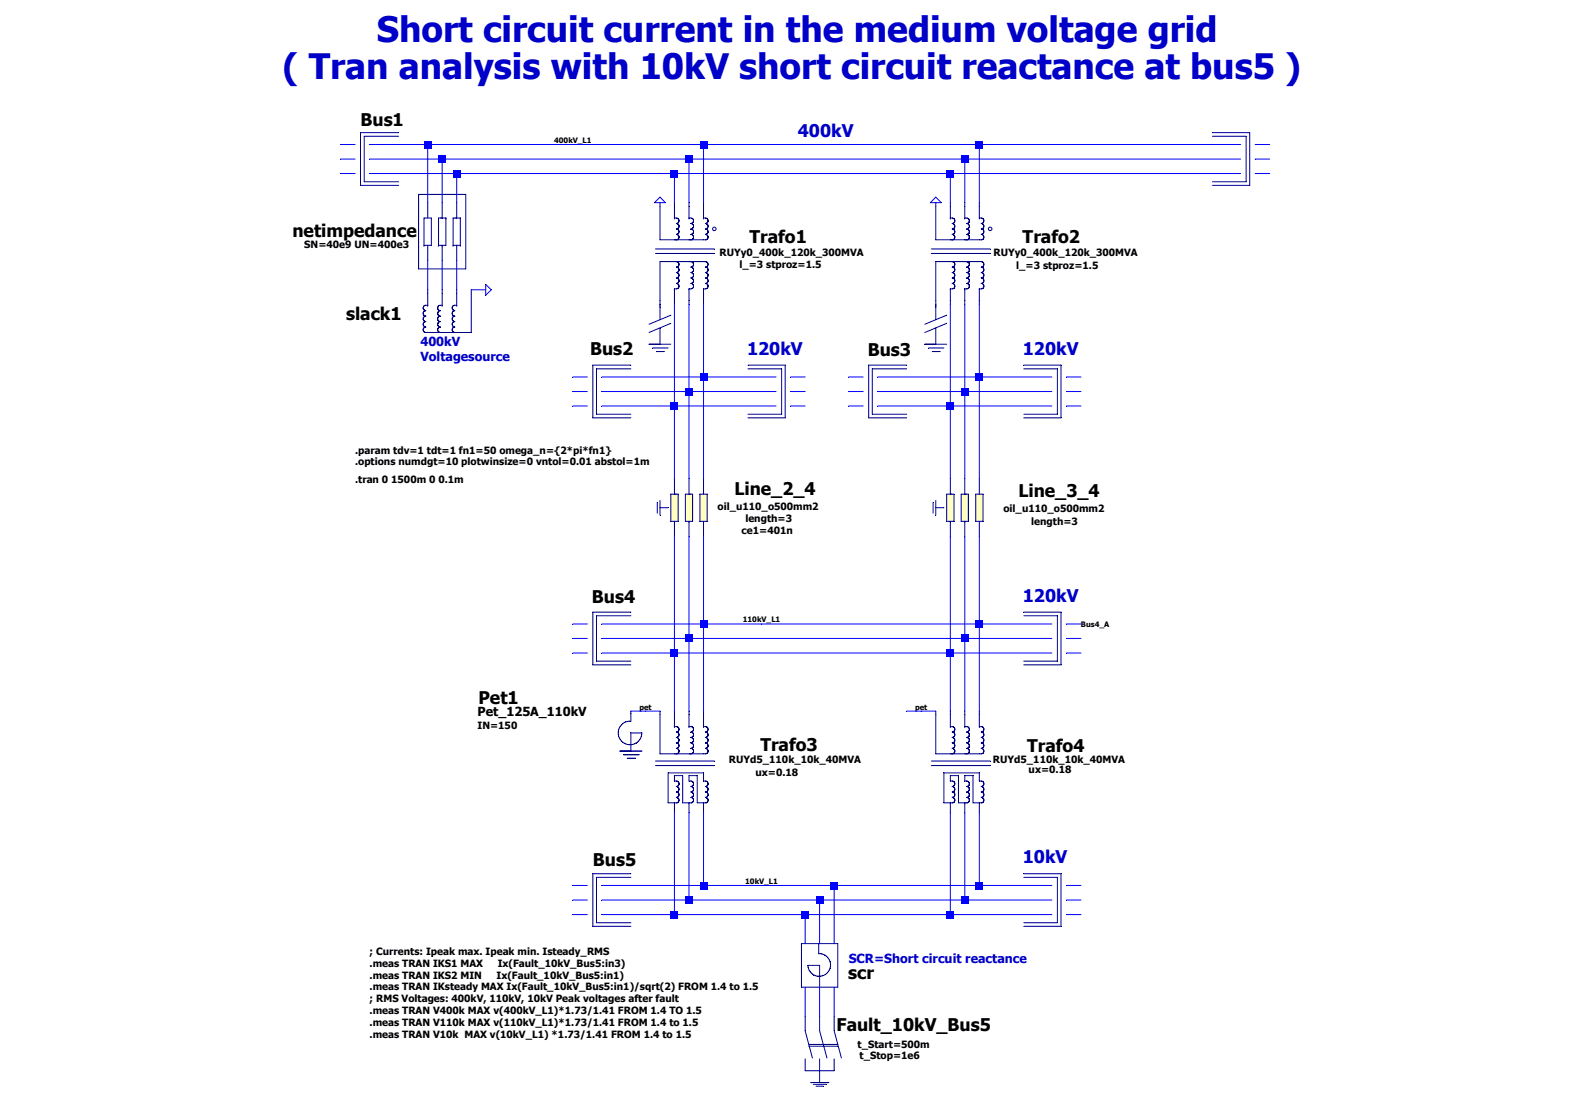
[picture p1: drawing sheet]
Version 4
SHEET 1 1684 820
WIRE -128 -224 -144 -224
WIRE -48 -224 -112 -224
WIRE 112 -224 -48 -224
WIRE 256 -224 112 -224
WIRE 560 -224 256 -224
WIRE 848 -224 560 -224
WIRE 880 -224 864 -224
WIRE -128 -208 -144 -208
WIRE -32 -208 -112 -208
WIRE 240 -208 -32 -208
WIRE 544 -208 240 -208
WIRE 848 -208 544 -208
WIRE 880 -208 864 -208
WIRE -128 -192 -144 -192
WIRE -16 -192 -112 -192
WIRE 224 -192 -16 -192
WIRE 528 -192 224 -192
WIRE 848 -192 528 -192
WIRE 880 -192 864 -192
WIRE -48 -160 -48 -224
WIRE -32 -160 -32 -208
WIRE -16 -160 -16 -192
WIRE 224 -160 224 -192
WIRE 240 -160 240 -208
WIRE 256 -160 256 -224
WIRE 528 -160 528 -192
WIRE 544 -160 544 -208
WIRE 560 -160 560 -224
WIRE -48 -64 -48 -96
WIRE -32 -64 -32 -96
WIRE -16 -64 -16 -96
WIRE 16 -64 0 -64
WIRE 128 32 112 32
WIRE 256 32 256 -48
WIRE 256 32 144 32
WIRE 336 32 256 32
WIRE 368 32 352 32
WIRE 432 32 416 32
WIRE 560 32 560 -48
WIRE 560 32 448 32
WIRE 640 32 560 32
WIRE 672 32 656 32
WIRE 128 48 112 48
WIRE 240 48 240 -48
WIRE 240 48 144 48
WIRE 336 48 240 48
WIRE 368 48 352 48
WIRE 432 48 416 48
WIRE 544 48 544 -48
WIRE 544 48 448 48
WIRE 640 48 544 48
WIRE 672 48 656 48
WIRE 128 64 112 64
WIRE 224 64 224 -48
WIRE 224 64 144 64
WIRE 336 64 224 64
WIRE 368 64 352 64
WIRE 432 64 416 64
WIRE 528 64 528 -48
WIRE 528 64 448 64
WIRE 640 64 528 64
WIRE 672 64 656 64
WIRE 224 144 224 64
WIRE 240 144 240 48
WIRE 256 144 256 32
WIRE 528 144 528 64
WIRE 544 144 544 48
WIRE 560 144 560 32
WIRE 128 304 112 304
WIRE 256 304 256 208
WIRE 256 304 144 304
WIRE 320 304 256 304
WIRE 560 304 560 208
WIRE 560 304 320 304
WIRE 640 304 560 304
WIRE 672 304 656 304
WIRE 128 320 112 320
WIRE 240 320 240 208
WIRE 240 320 144 320
WIRE 544 320 544 208
WIRE 544 320 240 320
WIRE 640 320 544 320
WIRE 672 320 656 320
WIRE 128 336 112 336
WIRE 224 336 224 208
WIRE 224 336 144 336
WIRE 528 336 528 208
WIRE 528 336 224 336
WIRE 640 336 528 336
WIRE 672 336 656 336
WIRE 192 400 176 400
WIRE 208 400 192 400
WIRE 224 400 224 336
WIRE 240 400 240 320
WIRE 256 400 256 304
WIRE 496 400 480 400
WIRE 512 400 496 400
WIRE 528 400 528 336
WIRE 544 400 544 320
WIRE 560 400 560 304
WIRE 128 592 112 592
WIRE 256 592 256 512
WIRE 256 592 144 592
WIRE 320 592 256 592
WIRE 400 592 320 592
WIRE 560 592 560 512
WIRE 560 592 400 592
WIRE 640 592 560 592
WIRE 672 592 656 592
WIRE 128 608 112 608
WIRE 240 608 240 512
WIRE 240 608 144 608
WIRE 384 608 240 608
WIRE 544 608 544 512
WIRE 544 608 384 608
WIRE 640 608 544 608
WIRE 672 608 656 608
WIRE 128 624 112 624
WIRE 224 624 224 512
WIRE 224 624 144 624
WIRE 368 624 224 624
WIRE 528 624 528 512
WIRE 528 624 368 624
WIRE 640 624 528 624
WIRE 672 624 656 624
WIRE 368 656 368 624
WIRE 384 656 384 608
WIRE 400 656 400 592
WIRE 368 736 368 704
WIRE 384 736 384 704
WIRE 400 736 400 704
FLAG 512 -160 0
FLAG 16 -64 0
FLAG 208 -160 0
FLAG 192 400 pet
FLAG 496 400 pet
FLAG 112 -224 400kV_L1
FLAG 320 304 110kV_L1
FLAG 320 592 10kV_L1
FLAG 672 304 Bus4_A
SYMBOL v_3phase -48 -32 R270
WINDOW 0 7 -90 VRight 5
SYMATTR Value U1Nenn=400k FREQU=50 Texp=50m TD=0
SYMATTR InstName slack1
SYMBOL bus_v -96 -224 R0
WINDOW 0 -26 -28 Left 5
SYMATTR InstName Bus1
SYMBOL impedance -48 -128 M90
WINDOW 123 13 -136 VRight 3
WINDOW 0 -2 -149 VRight 5
SYMATTR Value2 SN=40e9 UN=400e3
SYMATTR InstName netimpedance
SYMATTR SpiceModel Impedance_sk
SYMATTR SpiceLine ""
SYMATTR SpiceLine2 ""
SYMBOL trafo_Yy 544 -80 R90
WINDOW 38 -26 -192 VRight 3
WINDOW 3 -11 -148 VRight 3
WINDOW 0 -43 -127 VRight 5
SYMATTR SpiceModel RUYy0_400k_120k_300MVA
SYMATTR Value l_=3 stproz=1.5
SYMATTR InstName Trafo2
SYMATTR Value2 m=1
SYMATTR SpiceLine ""
SYMATTR SpiceLine2 ""
SYMBOL bus_v 464 32 R0
WINDOW 0 -27 -31 Left 5
SYMATTR InstName Bus3
SYMBOL trafo_Yy 240 -80 R90
WINDOW 38 -26 -194 VRight 3
WINDOW 3 -12 -147 VRight 3
WINDOW 0 -43 -130 VRight 5
SYMATTR SpiceModel RUYy0_400k_120k_300MVA
SYMATTR Value l_=3 stproz=1.5
SYMATTR InstName Trafo1
SYMATTR Value2 m=1
SYMATTR SpiceLine ""
SYMATTR SpiceLine2 ""
SYMBOL bus_v 160 32 R0
WINDOW 0 -29 -32 Left 5
SYMATTR InstName Bus2
SYMBOL line 256 176 R90
WINDOW 38 -2 -128 VRight 3
WINDOW 3 11 -98 VRight 3
WINDOW 123 24 -99 VRight 3
WINDOW 0 -22 -124 VRight 5
SYMATTR SpiceModel oil_u110_o500mm2
SYMATTR Value length=3
SYMATTR Value2 ce1=401n
SYMATTR InstName Line_2_4
SYMATTR SpiceLine ""
SYMATTR SpiceLine2 ""
SYMBOL line 560 176 R90
WINDOW 38 0 -139 VRight 3
WINDOW 3 14 -109 VRight 3
WINDOW 0 -19 -133 VRight 5
SYMATTR SpiceModel oil_u110_o500mm2
SYMATTR Value length=3
SYMATTR InstName Line_3_4
SYMATTR Value2 ""
SYMATTR SpiceLine ""
SYMATTR SpiceLine2 ""
SYMBOL bus_v 160 304 R0
WINDOW 0 -27 -31 Left 5
SYMATTR InstName Bus4
SYMBOL trafo_Yd 240 480 R90
WINDOW 38 -27 -191 VRight 3
WINDOW 3 -13 -121 VRight 3
WINDOW 0 -44 -142 VRight 5
SYMATTR SpiceModel RUYd5_110k_10k_40MVA
SYMATTR Value ux=0.18
SYMATTR InstName Trafo3
SYMATTR Value2 m=1
SYMATTR SpiceLine ""
SYMATTR SpiceLine2 ""
SYMBOL trafo_Yd 544 480 R90
WINDOW 38 -27 -178 VRight 3
WINDOW 3 -16 -118 VRight 3
WINDOW 0 -43 -132 VRight 5
SYMATTR SpiceModel RUYd5_110k_10k_40MVA
SYMATTR Value ux=0.18
SYMATTR InstName Trafo4
SYMATTR Value2 m=1
SYMATTR SpiceLine ""
SYMATTR SpiceLine2 ""
SYMBOL bus_v 160 592 R0
WINDOW 0 -26 -29 Left 5
SYMATTR InstName Bus5
SYMBOL pet 176 416 R0
WINDOW 38 -169 -16 Left 4
WINDOW 3 -169 -1 Left 3
WINDOW 0 -168 -32 Left 5
SYMATTR SpiceModel Pet_125A_110kV
SYMATTR Value IN=150
SYMATTR InstName Pet1
SYMBOL isolator 224 -32 R0
SYMATTR InstName U20
SYMBOL isolator 528 -32 R0
SYMATTR InstName U21
SYMBOL fault_earth 400 768 R90
WINDOW 3 -2 -106 VRight 3
WINDOW 0 -23 -173 VRight 5
WINDOW 123 11 -95 VRight 3
SYMATTR Value t_Start=500m
SYMATTR InstName Fault_10kV_Bus5
SYMBOL bus_veff 816 -224 R0
SYMATTR InstName Bus1a
SYMBOL bus_veff 608 32 R0
SYMATTR InstName Bus3a
SYMBOL bus_veff 608 304 R0
SYMATTR InstName Bus4a
SYMBOL bus_veff 608 592 R0
SYMATTR InstName Bus5a
SYMBOL bus_veff 304 32 R0
SYMATTR InstName Bus2a
SYMBOL scr1 400 688 M0
WINDOW 38 -44 -1 Left 5
SYMATTR InstName U1
TEXT -128 144 Left 3 !.tran 0 1500m 0 0.1m
TEXT -128 112 Left 3 !.param tdv=1 tdt=1 fn1=50 omega_n={2*pi*fn1}\n.options numdgt=10 plotwinsize=0 vntol=0.01 abstol=1m
TEXT -56 -8 Left 4 ;400kV\nVoltagesource
TEXT -112 664 Left 3 !; Currents: Ipeak max. Ipeak min. Isteady_RMS\n.meas TRAN IKS1 MAX     Ix(Fault_10kV_Bus5:in3)\n.meas TRAN IKS2 MIN     Ix(Fault_10kV_Bus5:in1)\n.meas TRAN IKsteady MAX Ix(Fault_10kV_Bus5:in1)/sqrt(2) FROM 1.4 to 1.5\n; RMS Voltages: 400kV, 110kV, 10kV Peak voltages after fault\n.meas TRAN V400k MAX v(400kV_L1)*1.73/1.41 FROM 1.4 TO 1.5\n.meas TRAN V110k MAX v(110kV_L1)*1.73/1.41 FROM 1.4 to 1.5\n.meas TRAN V10k  MAX v(10kV_L1) *1.73/1.41 FROM 1.4 to 1.5
TEXT 360 -240 Left 5 ;400kV
TEXT 608 0 Left 5 ;120kV
TEXT 304 0 Left 5 ;120kV
TEXT 608 272 Left 5 ;120kV
TEXT 608 560 Left 5 ;10kV
TEXT 416 672 Left 4 ;SCR=Short circuit reactance
TEXT -104 -352 Left 7 ;Short circuit current in the medium voltage grid
TEXT -208 -312 Left 7 ;( Tran analysis with 10kV short circuit reactance at bus5 )
